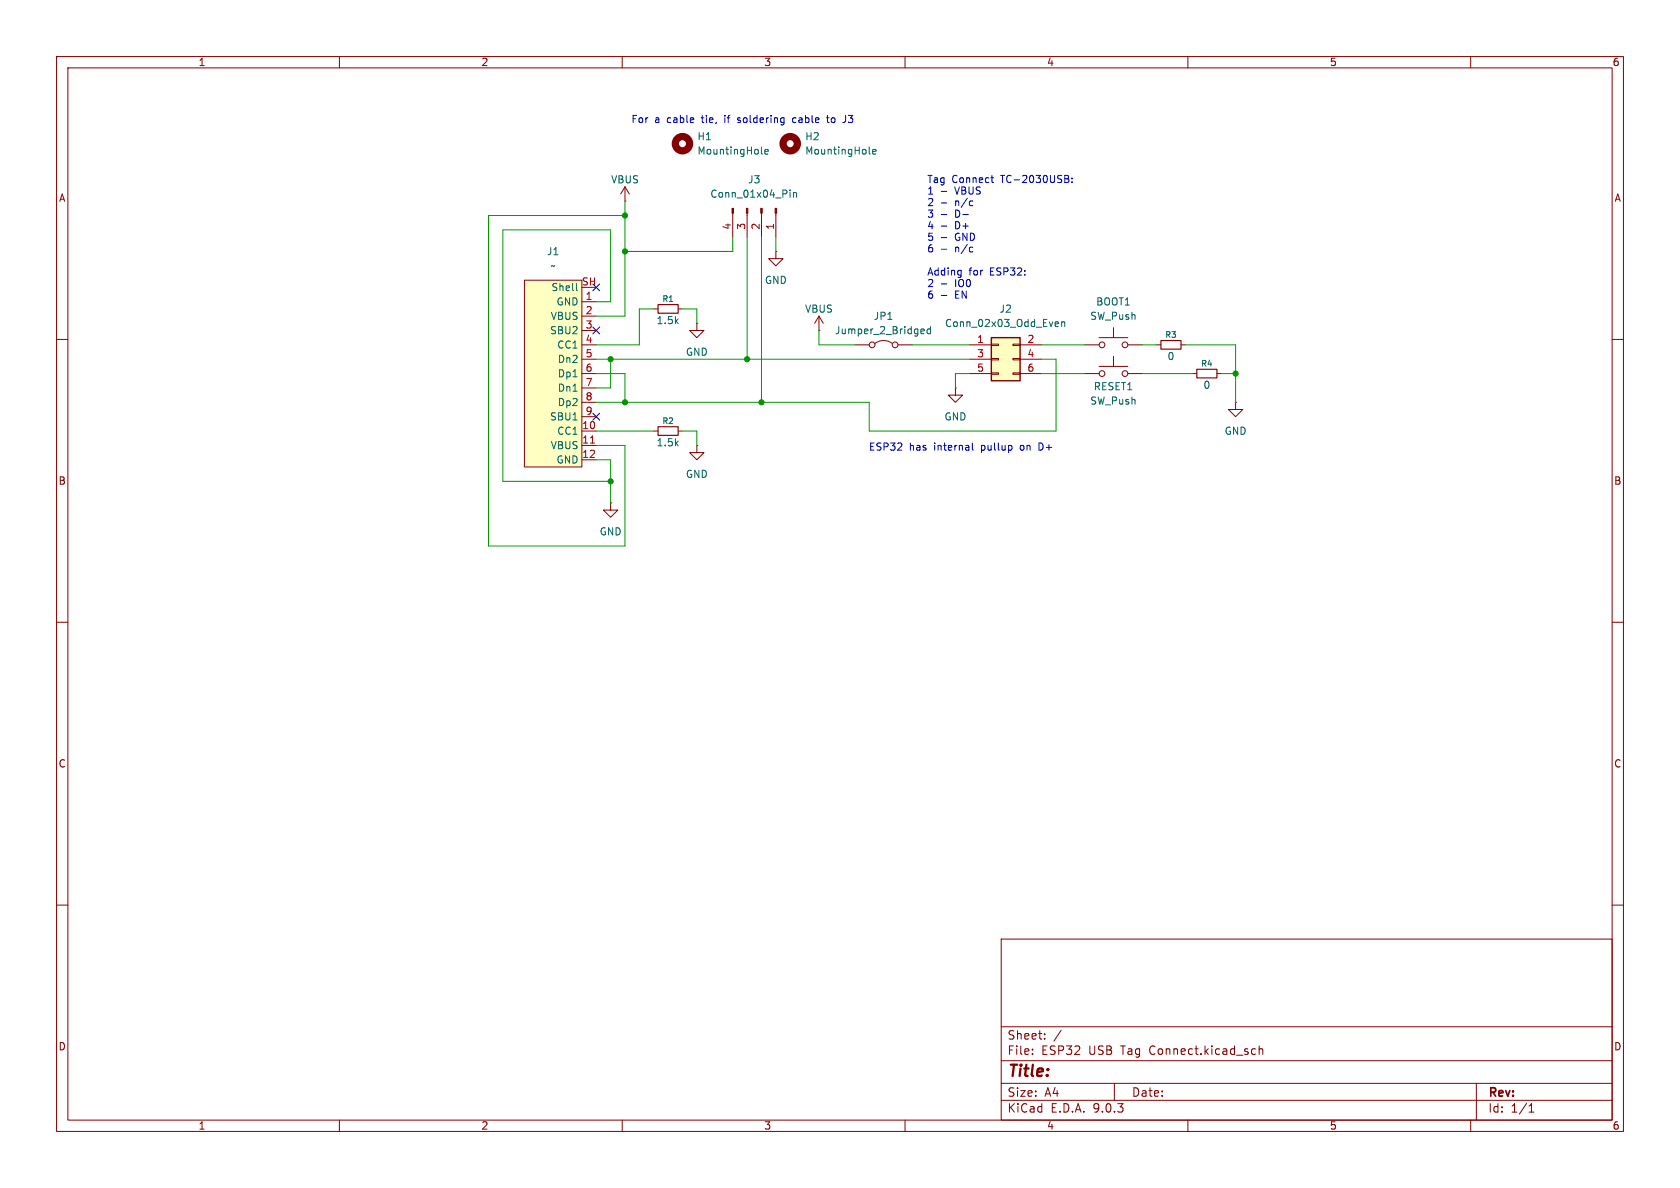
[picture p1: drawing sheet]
<svg xmlns="http://www.w3.org/2000/svg" width="297mm" height="210mm" viewBox="0 0 297 210" stroke-linecap="round" stroke-linejoin="round" font-family="sans-serif">
<g fill="none" stroke="#840000" stroke-width=".18">
<path d="M10 10h277v190h-277zM12 12h273v186h-273zM60 10v2M110 10v2M160 10v2M210 10v2M260 10v2M194.3 59.7h5.1M196.8 57.9v1.8M10 60h2M191.8 61h2.5M199.4 61h2.5"/>
<path d="M204.5 61h.7M208.8 61h.7M210.8 66h.8M215.1 66h.8M218.4 71.1v1.3h1.3l-1.3 1.3-1.2-1.3h1.2M218.4 71.1h.1M285 60h2M10 110h2M285 110h2M10 160h2M177 166h108v32h-108zM285 160h2"/>
<path d="M60 198v2M110 198v2M160 198v2M177 194.5h108M177 191.5h108M177 187.5h108M177 181.5h108M182.5 186.3v.1M182.5 185.5v.1M184.7 183.6v.1M184.7 182.8v.1M187.6 182.1l-1.3 2"/>
<path d="M197 191.5v3M210 198v2M221.5 185.4l.5 .1M222 186.3l-.5 .1M222.6 185.5l.2-.1 .4 .1v.9M222.6 184.9v1.5M260 198v2M261 191.5v6.5M270.3 196.6h.9M270.3 195.5l.4-.4v1.5"/>
<circle cx="194.8" cy="61" r=".51"/>
<circle cx="198.9" cy="61" r=".51"/>
</g>
<circle cx="139.7" cy="25.4" r="1.27" fill="none" stroke="#840000" stroke-width="1.3"/>
<path d="M153.7 27.1l.1 .1M154.3 26.8l.6-.1-.1-.2-.4-.1-.1 .2v.6h.5" fill="none" stroke="#006464" stroke-width=".18"/>
<path d="M205.2 60.2h3.6v1.5h-3.6zM211.6 65.3h3.5v1.5h-3.5z" fill="none" stroke="#840000" stroke-width=".2"/>
<path d="M175.3 59.7h5v7.6h-5z" fill="#ffffc2"/>
<path d="M175.3 59.7h5v7.6h-5z" fill="none" stroke="#840000" stroke-width=".25"/>
<g fill="none" stroke="#840000" stroke-width=".18">
<path d="M110.5 35.6h.1M110.5 33l-.8 1.3M110.5 33l.8 1.3M110.5 33v2.6M129.5 37.7v4.2M132.1 37.7v4.2M134.6 37.7v4.2M137.2 37.7v4.2M115.6 54.6h.7M119.9 54.6h.7M123.2 57.2v1.2h1.3l-1.3 1.3-1.3-1.3h1.3M123.2 57.2h.1"/>
<path d="M137.2 44.5v1.2h1.2l-1.2 1.3-1.3-1.3h1.3M137.2 44.5h.1M115.6 76.2h.7M119.9 76.2h.7M123.2 78.7v1.3h1.3l-1.3 1.3-1.3-1.3h1.3M123.2 78.7h.1M151.1 61h2.6M154.7 60.7a2.54 2.54 0 0 1 3 0M158.7 61h2.6M168.9 68.6v1.3h1.3l-1.3 1.2-1.3-1.2h1.3M168.9 68.6h.1M171.4 61h3.9"/>
<path d="M171.4 63.5h3.9M171.4 66h3.9M175.3 60.8h1.2v.3h-1.2zM175.3 63.4h1.2v.2h-1.2zM175.3 65.9h1.2v.3h-1.2zM179.1 60.8h1.2v.3h-1.2zM179.1 63.4h1.2v.2h-1.2zM179.1 65.9h1.2v.3h-1.2zM180.3 61h3.8M180.3 63.5h3.8M180.3 66h3.8M191.8 66h2.5"/>
<path d="M194.3 64.8h5.1M196.8 63v1.8M199.4 66h2.5M107.9 88.9v1.3h1.3l-1.3 1.2-1.2-1.2h1.2M107.9 88.9h.1"/>
<circle cx="154.2" cy="61" r=".51"/>
<circle cx="158.2" cy="61" r=".51"/>
<circle cx="194.8" cy="66" r=".51"/>
<circle cx="198.9" cy="66" r=".51"/>
</g>
<g fill="none" stroke="#006464" stroke-width=".18">
<path d="M134.6 27.1l.2 .1M135.2 26.8l.6-.1v-.2l-.4-.1-.2 .2 .1 .6h.5M139.7 33.6v.1M139.7 34v.9M140.3 34v.9M140.3 34.1l.2-.1 .3 .1v.8M162.9 58.9h.4M162.9 58.2h.3l.2 .3-.6 .1M164.5 58.2h-.4l-.2 .2 .1 .5h.5M164.5 57.7v1.3M186.7 56.9h.4v.3l-.6 .1M187.1 57.7h-.4"/>
<path d="M187.7 57l.2-.1h.3v.8M187.7 56.9v.8"/>
</g>
<path d="M116.3 53.8h3.6v1.6h-3.6zM116.3 75.4h3.6v1.6h-3.6z" fill="none" stroke="#840000" stroke-width=".2"/>
<g fill="#840000" stroke="#840000" stroke-width=".18">
<path d="M137 36.8h.3v.9h-.3z"/>
<path d="M134.5 36.8h.2v.9h-.2z"/>
<path d="M132 36.8h.2v.9h-.2z"/>
<path d="M129.4 36.8h.3v.9h-.3z"/>
</g>
<circle cx="120.6" cy="25.4" r="1.27" fill="none" stroke="#840000" stroke-width="1.3"/>
<path d="M92.7 49.5h10.2v33.1h-10.2z" fill="#ffffc2"/>
<g fill="none" stroke="#840000" stroke-width=".18">
<path d="M92.7 49.5h10.2v33.1h-10.2zM102.9 53.3h2.5M102.9 55.9h2.5M102.9 58.4h2.5M144.8 58.4h.1M144.8 55.9l-.8 1.3M144.8 55.9l.7 1.3M144.8 55.9v2.5M102.9 61h2.5M102.9 63.5h2.5M102.9 66h2.5M102.9 68.6h2.5"/>
<path d="M102.9 71.1h2.5M102.9 73.7h2.5M102.9 76.2h2.5M102.9 78.7h2.5M102.9 81.3h2.5"/>
</g>
<path d="M101.9 50.1v1.1l.2 .2" fill="none" stroke="#006464" stroke-width=".18"/>
<path d="M104.4 78.3h.7" fill="none" stroke="#a90000" stroke-width=".18"/>
<g fill="none" stroke="#009600" stroke-width=".18">
<path d="M110.5 35.6v20.3h-5.1M110.5 38.1h-24.1v58.4h24.1v-17.8h-5.1M105.4 53.3h2.5v-12.7h-19v44.5h19M115.6 54.6h-2.6v6.4h-7.6M120.6 54.6h2.6v2.6M129.5 41.9v2.6h-19M132.1 41.9v21.6M134.6 41.9v29.2M137.2 41.9v2.6M144.8 58.4v2.6h6.3M105.4 63.5h66M105.4 76.2h10.2"/>
<path d="M105.4 66h5.1v5.1M107.9 63.5v5.1h-2.5M120.6 76.2h2.6v2.5M161.3 61h10.1M171.4 66h-2.5v2.6M184.1 63.5h2.6v12.7h-33v-5.1h-48.3M184.1 66h7.7M184.1 61h7.7M201.9 66h8.9M201.9 61h2.6M209.5 61h8.9v10.1M215.9 66h2.5"/>
<path d="M105.4 81.3h2.5v7.6"/>
</g>
<path d="M104.8 50.2l1.2 1.2M104.8 57.8l1.2 1.2M106 50.2l-1.2 1.2M106 57.8l-1.2 1.2M104.8 73.1l1.2 1.2M106 73.1l-1.2 1.2" fill="none" stroke="#000084" stroke-width=".18"/>
<g fill="none" stroke="#0000c2" stroke-width=".18">
<path d="M130.4 21.6l.1 .1M130.6 20.8l-.2 .2 .2 .2M140.6 20.8l-.4 .1-.1 .2 .1 .4 .4 .2M146.1 20.8h.5M146.3 20.4v1.1l.3 .2M149.5 20.4v.9l-.2 .3M166.4 33.8h1M166.4 35.9h1M166.4 37.9h1M166.4 40h1M171.9 35.5l.1 .1M172 36.3l-.1 .1"/>
<path d="M175.2 31.4h.5M175.4 32.2l.3 .1M188.2 31l.6 .1 .1 .3-.2 .2M188.2 31.6h.5M188.7 31.6l.3 .2-.1 .3-.7 .2M189.5 32.1v.2M189.5 31.5v.1M166.4 42h1M166.4 44.1h1M166.4 50.2h1M166.4 52.2h1M169.8 47.8h.1"/>
<path d="M169.9 47.8v1l-.1 .2M169.9 48.6h-.1M171.9 43.7l.1 .1M172 44.5h-.1M171.9 78.3v1.1l.2 .2M184 78.3h-.3v1.3h.3"/>
</g>
<g fill="#009600" stroke="#009600" stroke-width=".18">
<circle cx="110.5" cy="44.5" r=".46"/>
<circle cx="107.9" cy="85.1" r=".46"/>
<circle cx="107.9" cy="63.5" r=".46"/>
<circle cx="218.4" cy="66" r=".46"/>
<circle cx="110.5" cy="71.1" r=".46"/>
<circle cx="132.1" cy="63.5" r=".46"/>
<circle cx="134.6" cy="71.1" r=".46"/>
<circle cx="110.5" cy="38.1" r=".46"/>
</g>
<text font-size="2.8" fill="#840000" x="178" y="190.9">Title:</text>
<g font-size="2.1" fill="#840000">
<text x="178" y="184">Sheet:</text>
<text x="178" y="186.7">File:</text>
<text x="184.1" y="186.7">ESP32</text>
<text x="192.5" y="186.7">USB</text>
<text x="198.3" y="186.7">Tag</text>
<text x="203.5" y="186.7">Connect.kicad_sch</text>
<text x="178" y="196.9">KiCad</text>
<text x="178" y="194.1">Size:</text>
<text x="184.7" y="194.1">A4</text>
<text x="185.7" y="196.9">E.D.A.</text>
<text x="193.3" y="196.9">9.0.3</text>
<text x="200" y="194.1">Date:</text>
<text x="263" y="194.3">Rev:</text>
<text x="263" y="196.9">Id:</text>
<text x="267.1" y="196.9">1/1</text>
</g>
<g font-size="1.8" fill="#840000">
<text x="35" y="11.9">1</text>
<text x="85" y="11.9">2</text>
<text x="135" y="11.9">3</text>
<text x="185" y="11.9">4</text>
<text x="235" y="11.9">5</text>
<text x="285" y="11.9">6</text>
<text x="10.3" y="35.9">A</text>
<text x="285.3" y="35.9">A</text>
<text x="10.3" y="85.9">B</text>
<text x="285.3" y="85.9">B</text>
<text x="10.3" y="135.9">C</text>
<text x="285.3" y="135.9">C</text>
<text x="10.3" y="185.9">D</text>
<text x="285.3" y="185.9">D</text>
<text x="35" y="199.9">1</text>
<text x="85" y="199.9">2</text>
<text x="135" y="199.9">3</text>
<text x="185" y="199.9">4</text>
<text x="235" y="199.9">5</text>
<text x="285" y="199.9">6</text>
</g>
<g font-size="1.8" fill="#0000c2">
<text x="111.5" y="21.9">For</text>
<text x="115.7" y="21.9">a</text>
<text x="118" y="21.9">cable</text>
<text x="124.4" y="21.9">tie,</text>
<text x="128.6" y="21.9">if</text>
<text x="131.1" y="21.9">soldering</text>
<text x="141" y="21.9">cable</text>
<text x="147.3" y="21.9">to</text>
<text x="150.3" y="21.9">J3</text>
<text x="163.8" y="32.6">Tag</text>
<text x="163.8" y="34.6">1</text>
<text x="168.3" y="32.6">Connect</text>
<text x="169" y="34.6">VBUS</text>
<text x="177.1" y="32.6">TC-2030USB:</text>
<text x="163.8" y="36.6">2</text>
<text x="163.8" y="38.7">3</text>
<text x="163.8" y="40.7">4</text>
<text x="169" y="36.6">n/c</text>
<text x="169" y="38.7">D-</text>
<text x="169" y="40.7">D+</text>
<text x="163.8" y="42.8">5</text>
<text x="163.8" y="44.8">6</text>
<text x="169" y="42.8">GND</text>
<text x="169" y="44.8">n/c</text>
<text x="163.8" y="48.9">Adding</text>
<text x="163.8" y="51">2</text>
<text x="163.8" y="53">6</text>
<text x="169" y="51">IO0</text>
<text x="169" y="53">EN</text>
<text x="171.3" y="48.9">for</text>
<text x="175.1" y="48.9">ESP32:</text>
<text x="153.5" y="79.9">ESP32</text>
<text x="160.7" y="79.9">has</text>
<text x="165.2" y="79.9">internal</text>
<text x="173.7" y="79.9">pullup</text>
<text x="180.8" y="79.9">on</text>
<text x="184.3" y="79.9">D+</text>
</g>
<g font-size="1.8" fill="#006464">
<text x="123.2" y="25">H1</text>
<text x="123.2" y="27.5">MountingHole</text>
<text x="142.2" y="25">H2</text>
<text x="142.2" y="27.5">MountingHole</text>
<text x="107.9" y="32.6">VBUS</text>
<text x="125.5" y="35.2">Conn_01x04_Pin</text>
<text x="132.2" y="32.6">J3</text>
<text x="96.6" y="45.3">J1</text>
<text x="97.2" y="47.9">~</text>
<text x="97.4" y="51.7">Shell</text>
<text x="135.1" y="50.4">GND</text>
<text x="97.1" y="59.3">SBU2</text>
<text x="97.3" y="56.7">VBUS</text>
<text x="98.3" y="54.2">GND</text>
<text x="116" y="57.5">1.5k</text>
<text x="142.2" y="55.5">VBUS</text>
<text x="147.5" y="59.3">Jumper_2_Bridged</text>
<text x="154.4" y="56.7">JP1</text>
<text x="167" y="58">Conn_02x03_Odd_Even</text>
<text x="176.6" y="55.5">J2</text>
<text x="192.6" y="56.7">SW_Push</text>
<text x="193.7" y="54.2">BOOT1</text>
<text x="98.4" y="61.8">CC1</text>
<text x="98.5" y="64.4">Dn2</text>
<text x="121.2" y="63.1">GND</text>
<text x="206.3" y="63.9">0</text>
<text x="98.5" y="66.9">Dp1</text>
<text x="98.5" y="69.4">Dn1</text>
<text x="98.5" y="72">Dp2</text>
<text x="192.6" y="71.7">SW_Push</text>
<text x="193.3" y="69.2">RESET1</text>
<text x="212.7" y="68.9">0</text>
<text x="97.1" y="74.5">SBU1</text>
<text x="98.4" y="77.1">CC1</text>
<text x="166.9" y="74.5">GND</text>
<text x="216.4" y="77.1">GND</text>
<text x="97.3" y="79.6">VBUS</text>
<text x="98.3" y="82.1">GND</text>
<text x="116" y="79.1">1.5k</text>
<text x="121.2" y="84.7">GND</text>
<text x="105.9" y="94.8">GND</text>
</g>
<g font-size="1.8" fill="#a90000">
<text x="129.3" y="40.7" transform="rotate(-90 129.3 40.7)">4</text>
<text x="131.8" y="40.7" transform="rotate(-90 131.8 40.7)">3</text>
<text x="134.4" y="40.7" transform="rotate(-90 134.4 40.7)">2</text>
<text x="136.9" y="40.7" transform="rotate(-90 136.9 40.7)">1</text>
<text x="102.8" y="50.5">SH</text>
<text x="103.4" y="53.1">1</text>
<text x="103.4" y="55.6">2</text>
<text x="103.4" y="58.2">3</text>
<text x="103.4" y="60.7">4</text>
<text x="103.4" y="63.2">5</text>
<text x="103.4" y="65.8">6</text>
<text x="172.6" y="60.7">1</text>
<text x="172.6" y="63.2">3</text>
<text x="172.6" y="65.8">5</text>
<text x="181.5" y="60.7">2</text>
<text x="181.5" y="63.2">4</text>
<text x="181.5" y="65.8">6</text>
<text x="103.4" y="68.3">7</text>
<text x="103.4" y="70.9">8</text>
<text x="102.8" y="75.9">10</text>
<text x="103.4" y="73.4">9</text>
<text x="102.8" y="78.5">11</text>
<text x="102.8" y="81">12</text>
</g>
<g font-size="1.4" fill="#006464">
<text x="117" y="53.6">R1</text>
<text x="205.9" y="59.9">R3</text>
<text x="212.2" y="65">R4</text>
<text x="117" y="75.2">R2</text>
</g>
</svg>
